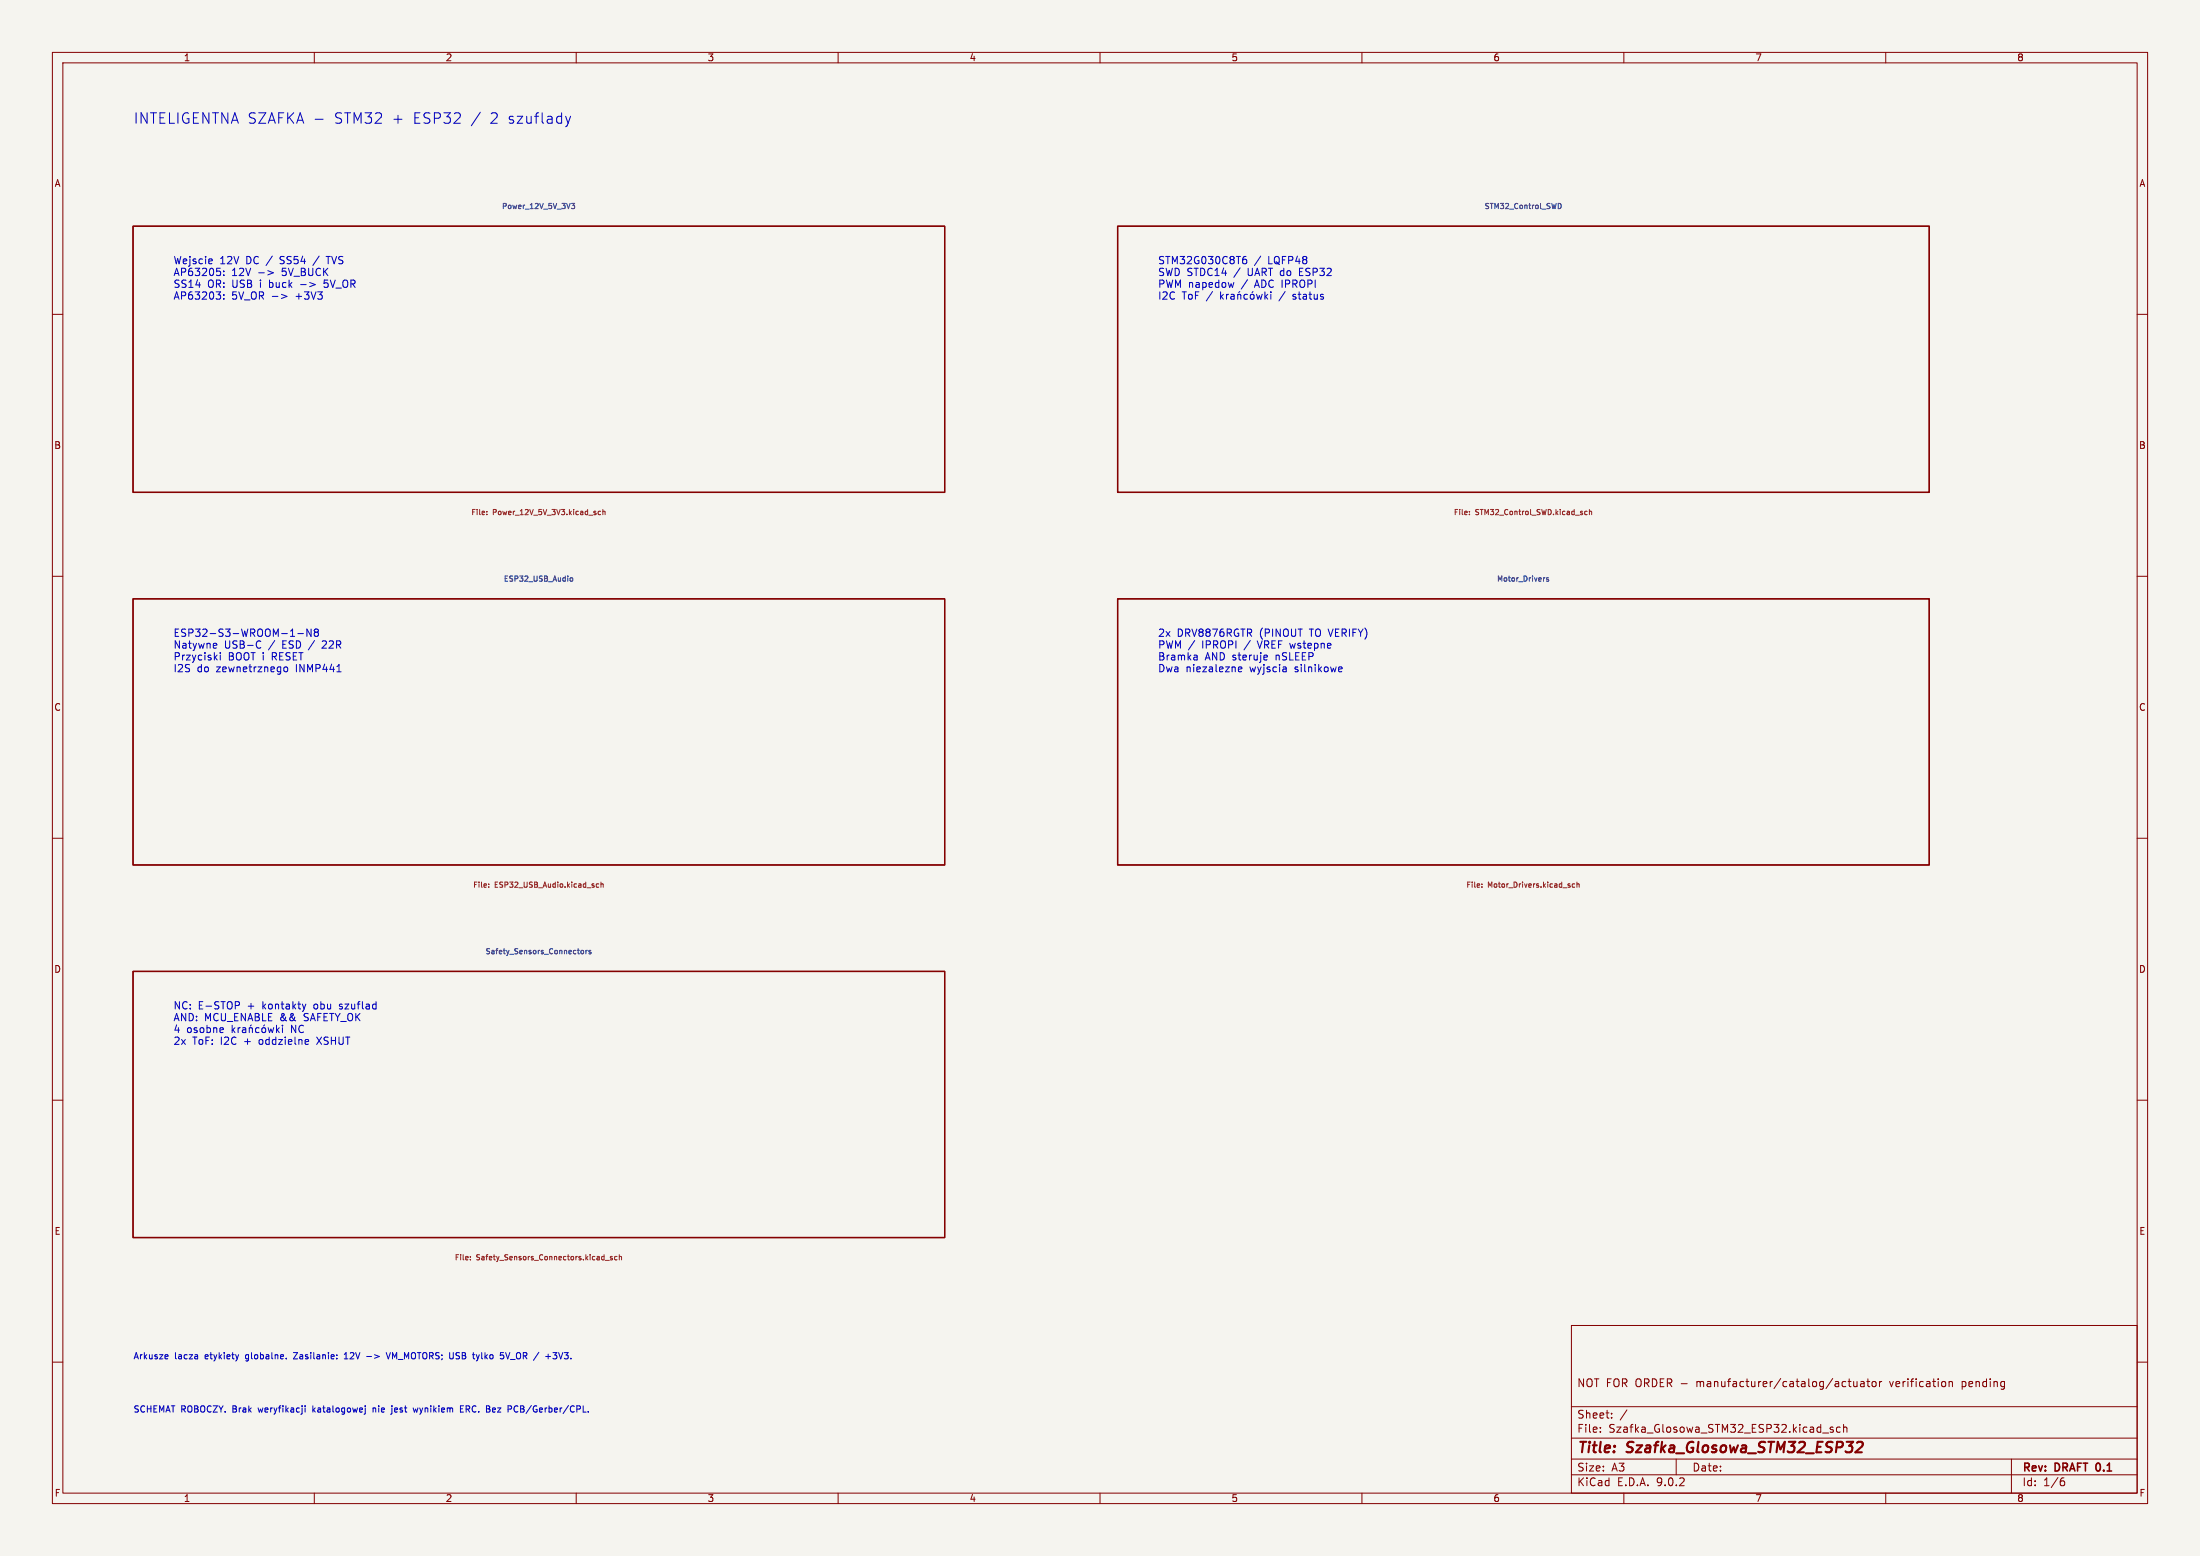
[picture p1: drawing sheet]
<svg xmlns="http://www.w3.org/2000/svg" width="420mm" height="297mm" viewBox="0 0 420 297" stroke-linecap="round" stroke-linejoin="round" font-family="sans-serif">
<path d="M0 0h420v297h-420z" fill="#f5f4ef" stroke="#f5f4ef" stroke-width=".19"/>
<g fill="none" stroke="#840000" stroke-width=".19">
<path d="M10 10h400v277h-400zM12 12h396v273h-396zM60 10v2M110 10v2M160 10v2M210 10v2M260 10v2M310 10v2M360 10v2M10 60h2M408 60h2M10 110h2"/>
<path d="M408 110h2M10 160h2M408 160h2M10 210h2M408 210h2M300 253h108v32h-108zM10 260h2M300 278.5h108M300 274.5h108M300 268.5h108M305.5 273.2v.2M305.5 272.5v.1"/>
<path d="M307.7 270.5v.2M307.7 269.8v.1M310.6 269.1l-1.3 1.9M320 278.5v3M347.9 273.5h1.2M349.9 272.5l-.3-.1-.2 .2v.2l.5 .2v.3h-.5M351.3 272.5l-.4-.1-.3 .3 .1 .6h.6M351.9 272.5l.3-.1 .3 .1 .1 .9M351.9 271.9v1.5M352.8 263.7h.6M353 263.2v1.3l.4 .2M353.9 263.7v.9l.4 .1 .2-.2"/>
<path d="M354.5 263.7v1M355.2 263.8h.6l.1 .9M355.9 264l-.5 .1a.29 .29 0 0 0-.2 .3 .29 .29 0 0 0 .2 .3l.5-.1M356.4 263.7h.5M356.6 263.2v1.3l.3 .2M357.4 263.8l.3-.1 .4 .1 .1 .6-.2 .2-.3 .1-.3-.2zM358.8 263.7v1M359.2 263.7l-.3 .1-.1 .2M372.1 263.8l.2-.1 .4 .1v.9M372.1 263.7v1M384 278.5v6.5M408 260h2"/>
<path d="M60 285v2M110 285v2M160 285v2M210 285v2M260 285v2M300 281.5h108M310 285v2M360 285v2M393.6 282.7h.4l.2 .2-.1 .5-.5 .2M394 282.1l-.4 .1"/>
</g>
<path d="M354.5 275.4l.3-.2h.5l.3 .2v.4l-.1 .3-1.3 1.1h1.2" fill="none" stroke="#840000" stroke-width=".4"/>
<path d="M25.4 43.2h154.9v50.8h-154.9zM213.4 43.2h154.9v50.8h-154.9zM25.4 114.3h154.9v50.8h-154.9zM213.4 114.3h154.9v50.8h-154.9zM25.4 185.4h154.9v50.8h-154.9z" fill="none" stroke="#840000" stroke-width=".25"/>
<path d="M109.1 38.8h.6l-.3 .4 .3 .1v.4h-.6M297.5 38.8a.51 .51 0 0 1 .5 .5 .51 .51 0 0 1-.5 .5M108.8 110.5l.2-.2 .3 .2v.4h-.3l-.2-.1M294.9 110.3h.1M295.6 110.3h-.2l-.2 .1 .1 .2 .3 .1v.2h-.4M110.9 181.5h.5l-.1 .5h-.4zM111.8 181.4v.7M112.1 181.4l-.3 .2M112.8 181.4h-.2l-.2 .1 .1 .2 .3 .1v.2h-.4" fill="none" stroke="#006464" stroke-width=".19"/>
<g fill="none" stroke="#725600" stroke-width=".19">
<path d="M92.9 98.1v.1M92.9 97.6v.1M114.7 97.6h-.3l-.2 .2 .1 .4h.4M115.1 97.7l.4-.1v.6M115.1 97.2v1M280.5 98.1v.1M280.5 97.6v.1M303 97.6h-.3l-.2 .2 .1 .4h.4M303.4 97.7l.4-.1 .1 .6M303.4 97.2v1M93.3 169.3v.1M93.3 168.7v.1"/>
<path d="M114.3 168.7h-.3l-.2 .2 .1 .4h.4M114.7 168.8l.4-.1 .1 .7M114.7 168.4v1M282.9 169.3v.1M282.9 168.7v.1M299.7 169.1v.2M300.6 168.7h-.3l-.2 .2 .1 .4h.4M301 168.8l.4-.1 .1 .7M301 168.4v1M89.8 239.9v.1M116.9 239.9l-.2-.1-.2 .2 .1 .1 .3 .1v.2h-.4M117.8 239.9l-.3-.1-.2 .2 .1 .4h.4"/>
<path d="M118.2 239.9h.4l.1 .6M118.2 239.5v1M89.8 240.4v.1M115.6 240.6h.7"/>
</g>
<g fill="none" stroke="#0000c2" stroke-width=".19">
<path d="M60.2 22.8h1.5M108 22.2l.5 1.3M108.5 23.5l-.2 .5M108.9 22.2l-.4 1.3M40.3 49.4l.2 .3-.6 .2M40.5 50.3h-.2M42.1 51.9v.6M42.1 56.4v.6M42.1 55.7l-.4 .5M42.7 52.5v.1M42.7 51.7v.2M42.7 56.2v.2"/>
<path d="M42.7 57v.1M49.4 52.1h1.1M51.1 51.7l1.1 .4-1.1 .4M53.7 56.2l1.1 .4-1.1 .4M61.9 54.7l.2 .2M61.9 53.5v.6l.2-.1M62.3 48.9h.8M233 55.7v1.4M233.1 56.6l.4 .5M233.5 56.2l-.5 .5M234.1 56.2v.9M234.4 56.2l-.3 .2"/>
<path d="M235 56.2h.5l.1 .9M235.5 53.9l-.2 1M235.6 56.5l-.5 .1-.2 .2 .2 .3 .5-.1M236.3 56.3l.2-.1h.3l.1 .9M236.3 56.2v.9M237.3 49.5h.4l.3 .2-.1 .6h-.6M237.9 48.9l-.4 .1-.2 .3M238.1 56.2h-.4l-.2 .2 .1 .6h.5M238.7 56.3l.2-.1 .4 .1 .1 .5-.1 .2-.4 .1-.2-.1zM239.2 55.6l-.2 .2M239.9 56.2l.2 .9 .3-.7 .3 .7 .2-.9M241.5 55.7v1.4"/>
<path d="M241.6 56.6l.4 .5M242 56.2l-.5 .5M242.6 56.2v.9M41.1 125.4l.4 .6M41.2 122.8l.2 .3-.7 .2M41.3 123.7h-.1M41.5 125l-.6 .6M42.1 124.6v.1M42.1 125v1M49.8 123.6l-.4 .1M54.3 127.4l.2-.1 .4 .1v.6l-.1 .2h-.3l-.2-.1zM55.5 121.5h.8"/>
<path d="M56.9 120.9h1M59.4 120.1v1.4l-.8-1.4v1.4M60.3 120.7l-.3 .2v.3l.3 .3 .4-.1 .1-.2-.1-.4-.2-.1M60.3 120.7l-.3-.3 .3-.3h.2l.3 .2-.3 .4M60.3 120.7h.2M64.3 128.2h.8M228.1 125h.2l.2 .2v.8M228.5 125.9l-.4 .1M228.5 125.4h-.4M236.6 127.3l-.2 .2v.5l.2 .2h.4M236.9 127.3l.2 .3-.7 .2M241.7 125l.2 .4-.6 .1"/>
<path d="M241.9 125.9l-.2 .1M255.7 127.3l.4 .1 .1 .2-.7 .2M256.1 128.2h-.4M42.6 196.2l.1 .3-.7 .1M44.3 195.7v1.4M44.5 196.6l.4 .5M44.9 196.2l-.6 .5M45.5 196.2v.9M45.6 191.3l.1 .2-.1 .4M45.9 196.2l-.4 .2M46.3 196.2h.6v.9M46.9 196.5l-.4 .1-.2 .2 .2 .3 .4-.1"/>
<path d="M47.6 196.3l.2-.1h.3l.1 .9M47.6 196.2v.9M49.5 196.2h-.4l-.3 .2 .1 .6h.6M50.1 196.3l.2-.1 .4 .1v.5l-.1 .2-.3 .1-.2-.1zM51.2 196.2l.3 .9 .2-.7 .3 .7 .3-.9M52.8 195.7v1.4M52.9 196.6l.4 .5M53.3 196.2l-.5 .5M53.9 196.2v.9M58.4 191.7l-.3 .9M58.7 198.4l.2 .4-.6 .1M58.9 199.3l-.2 .1"/>
<path d="M31.9 258.6l.2 .3-.6 .1M32 259.3l-.1 .1M45.6 258.6l-.3 .8M54.6 259.3v.1M56 258.2h.8l-.8 1.2h.8M64.3 259.3v.1M64.3 258.6v.1M65.7 259.4h.7M66.1 258.2l-.4 .3M70 258.9h.9M73.7 258.2l.4 1.2 .4-1.2M90.9 258.6l.3 .8"/>
<path d="M91.2 259.4l-.1 .3M91.5 258.6l-.3 .8M95.6 258.2h.5M95.7 258.6h.3l.2 .3-.1 .4-.4 .1M96.5 258.2l.4 1.2M104.2 258.9h.9M105.6 258.2h.7M105.6 259.3l.5 .1M58.2 268.3v.2M58.2 268.7v.8M59.7 268.3v1.2M60.2 268.7l-.5 .5"/>
<path d="M69.7 268.3v.2M69.7 268.7v1.1l-.2 .1M71.2 268.7v.8M71.6 268.7l-.4 .2M74.8 268.7v1.1l-.2 .1M74.8 268.3v.2M78.9 268.7l.2 .8 .2-.5 .3 .5 .2-.8M87.9 268.9h.4M88.5 268.3h-.6v1.2h.6M98.4 268.4l-.3 .5 .3 .6"/>
</g>
<g font-size="2.8" fill="#0000c2">
<text x="25.4" y="23.8">INTELIGENTNA SZAFKA -</text>
<text x="63.8" y="23.8">STM32</text>
<text x="74.9" y="23.8">+</text>
<text x="78.9" y="23.8">ESP32</text>
<text x="90" y="23.8">/</text>
<text x="93.7" y="23.8">2 szuflady</text>
</g>
<g font-size="2.8" fill="#840000">
<text x="301" y="277.9">Title:</text>
<text x="310.6" y="277.9">Szafka_Glosowa_STM32_ESP32</text>
</g>
<g font-size="2.1" fill="#840000">
<text x="301" y="265">NOT FOR ORDER -</text>
<text x="324.1" y="265">manufacturer/catalog/actuator</text>
<text x="361.2" y="265">verification</text>
<text x="375.1" y="265">pending</text>
<text x="301" y="273.7">File:</text>
<text x="301" y="271">Sheet:</text>
<text x="307.1" y="273.7">Szafka_Glosowa_STM32_ESP32.kicad_sch</text>
<text x="301" y="281.1">Size:</text>
<text x="307.6" y="281.1">A3</text>
<text x="323" y="281.1">Date:</text>
<text x="386" y="281.3">Rev:</text>
<text x="392.4" y="281.3">DRAFT 0.1</text>
<text x="301" y="283.9">KiCad</text>
<text x="308.7" y="283.9">E.D.A.</text>
<text x="316.3" y="283.9">9.0.2</text>
<text x="386" y="283.9">Id:</text>
<text x="390.1" y="283.9">1/6</text>
</g>
<g font-size="1.9" fill="#0000c2">
<text x="33" y="50.6">Wejscie</text>
<text x="33" y="52.9">AP63205:</text>
<text x="41.9" y="50.6">12V</text>
<text x="44.2" y="52.9">12V</text>
<text x="47" y="50.6">DC /</text>
<text x="53.8" y="50.6">SS54</text>
<text x="54" y="52.9">5V_BUCK</text>
<text x="60.4" y="50.6">/</text>
<text x="63.1" y="50.6">TVS</text>
<text x="221" y="50.6">STM32G030C8T6</text>
<text x="221" y="52.9">SWD STDC14</text>
<text x="235.7" y="52.9">/</text>
<text x="238.4" y="52.9">UART do</text>
<text x="239.4" y="50.6">/</text>
<text x="242.1" y="50.6">LQFP48</text>
<text x="248.5" y="52.9">ESP32</text>
<text x="33" y="55.1">SS14</text>
<text x="33" y="57.4">AP63203:</text>
<text x="39.6" y="55.1">OR: USB</text>
<text x="44.2" y="57.4">5V_OR -&gt;</text>
<text x="49.8" y="55.1">i</text>
<text x="51.7" y="55.1">buck</text>
<text x="56.6" y="57.4">+3V3</text>
<text x="57.8" y="55.1">-&gt;</text>
<text x="62.5" y="55.1">5V_OR</text>
<text x="221" y="55.1">PWM napedow</text>
<text x="221" y="57.4">I2C</text>
<text x="225.6" y="57.4">ToF /</text>
<text x="237.1" y="55.1">/</text>
<text x="239.8" y="55.1">ADC IPROPI</text>
<text x="244.6" y="57.4">/</text>
<text x="247.3" y="57.4">status</text>
<text x="33" y="121.8">ESP32-S3-WROOM-1-N8</text>
<text x="33" y="124">Natywne</text>
<text x="42.8" y="124">USB-C</text>
<text x="51.4" y="124">/</text>
<text x="54.1" y="124">ESD /</text>
<text x="62" y="124">22R</text>
<text x="221" y="121.8">2x</text>
<text x="221" y="124">PWM /</text>
<text x="224.7" y="121.8">DRV8876RGTR</text>
<text x="229.5" y="124">IPROPI</text>
<text x="237.8" y="124">/</text>
<text x="240.5" y="124">VREF wstepne</text>
<text x="240.5" y="121.8">(PINOUT</text>
<text x="250.2" y="121.8">TO VERIFY)</text>
<text x="33" y="126.3">Przyciski</text>
<text x="33" y="128.5">I2S</text>
<text x="37.6" y="128.5">do</text>
<text x="41.4" y="128.5">zewnetrznego</text>
<text x="43.5" y="126.3">BOOT i</text>
<text x="52.1" y="126.3">RESET</text>
<text x="56.7" y="128.5">INMP441</text>
<text x="221" y="126.3">Bramka</text>
<text x="221" y="128.5">Dwa</text>
<text x="226.4" y="128.5">niezalezne</text>
<text x="230" y="126.3">AND steruje</text>
<text x="238.7" y="128.5">wyjscia</text>
<text x="243.7" y="126.3">nSLEEP</text>
<text x="247.4" y="128.5">silnikowe</text>
<text x="33" y="192.9">NC:</text>
<text x="33" y="195.1">AND: MCU_ENABLE &amp;&amp;</text>
<text x="33" y="197.4">4</text>
<text x="35.6" y="197.4">osobne</text>
<text x="37.8" y="192.9">E-STOP</text>
<text x="47.3" y="192.9">+</text>
<text x="50.3" y="192.9">kontakty</text>
<text x="55.8" y="197.4">NC</text>
<text x="58.2" y="195.1">SAFETY_OK</text>
<text x="60.3" y="192.9">obu</text>
<text x="65.3" y="192.9">szuflad</text>
<text x="33" y="199.6">2x</text>
<text x="36.7" y="199.6">ToF:</text>
<text x="42.2" y="199.6">I2C</text>
<text x="46.8" y="199.6">+</text>
<text x="49.8" y="199.6">oddzielne</text>
<text x="61" y="199.6">XSHUT</text>
</g>
<g font-size="1.8" fill="#840000">
<text x="35" y="11.9">1</text>
<text x="85" y="11.9">2</text>
<text x="135" y="11.9">3</text>
<text x="185" y="11.9">4</text>
<text x="235" y="11.9">5</text>
<text x="285" y="11.9">6</text>
<text x="335" y="11.9">7</text>
<text x="385" y="11.9">8</text>
<text x="10.3" y="35.9">A</text>
<text x="408.3" y="35.9">A</text>
<text x="10.3" y="85.9">B</text>
<text x="408.2" y="85.9">B</text>
<text x="10.3" y="135.9">C</text>
<text x="408.2" y="135.9">C</text>
<text x="10.3" y="185.9">D</text>
<text x="408.2" y="185.9">D</text>
<text x="10.3" y="235.9">E</text>
<text x="408.3" y="235.9">E</text>
<text x="10.3" y="285.9">F</text>
<text x="35" y="286.9">1</text>
<text x="85" y="286.9">2</text>
<text x="135" y="286.9">3</text>
<text x="185" y="286.9">4</text>
<text x="235" y="286.9">5</text>
<text x="285" y="286.9">6</text>
<text x="335" y="286.9">7</text>
<text x="385" y="286.9">8</text>
<text x="408.3" y="285.9">F</text>
</g>
<g font-size="1.7" fill="#0000c2">
<text x="25.4" y="259.7">Arkusze</text>
<text x="33.3" y="259.7">lacza</text>
<text x="39.3" y="259.7">etykiety</text>
<text x="47.2" y="259.7">globalne.</text>
<text x="56.6" y="259.7">Zasilanie:</text>
<text x="66.5" y="259.7">12V</text>
<text x="70.9" y="259.7">-&gt;</text>
<text x="75" y="259.7">VM_MOTORS; USB</text>
<text x="91.9" y="259.7">tylko</text>
<text x="97.3" y="259.7">5V_OR</text>
<text x="104" y="259.7">/</text>
<text x="106.4" y="259.7">+3V3.</text>
<text x="25.4" y="269.8">SCHEMAT ROBOCZY.</text>
<text x="44.5" y="269.8">Brak</text>
<text x="49.7" y="269.8">weryfikacji</text>
<text x="60.2" y="269.8">katalogowej</text>
<text x="71.9" y="269.8">nie</text>
<text x="75.7" y="269.8">jest</text>
<text x="80.1" y="269.8">wynikiem</text>
<text x="89.3" y="269.8">ERC.</text>
<text x="94.4" y="269.8">Bez</text>
<text x="98.8" y="269.8">PCB/Gerber/CPL.</text>
</g>
<g font-size="1.4" fill="#006464">
<text x="95.7" y="40.1">Power_12V_5V_3V3</text>
<text x="283.3" y="40.1">STM32_Control_SWD</text>
<text x="96.1" y="111.2">ESP32_USB_Audio</text>
<text x="285.7" y="111.2">Motor_Drivers</text>
<text x="92.6" y="182.3">Safety_Sensors_Connectors</text>
</g>
<g font-size="1.4" fill="#725600">
<text x="89.9" y="98.5">File:</text>
<text x="94.1" y="98.5">Power_12V_5V_3V3.kicad_sch</text>
<text x="277.4" y="98.5">File:</text>
<text x="281.6" y="98.5">STM32_Control_SWD.kicad_sch</text>
<text x="90.2" y="169.6">File:</text>
<text x="94.4" y="169.6">ESP32_USB_Audio.kicad_sch</text>
<text x="279.8" y="169.6">File:</text>
<text x="284" y="169.6">Motor_Drivers.kicad_sch</text>
<text x="86.7" y="240.8">File:</text>
<text x="90.9" y="240.8">Safety_Sensors_Connectors.kicad_sch</text>
</g>
</svg>
